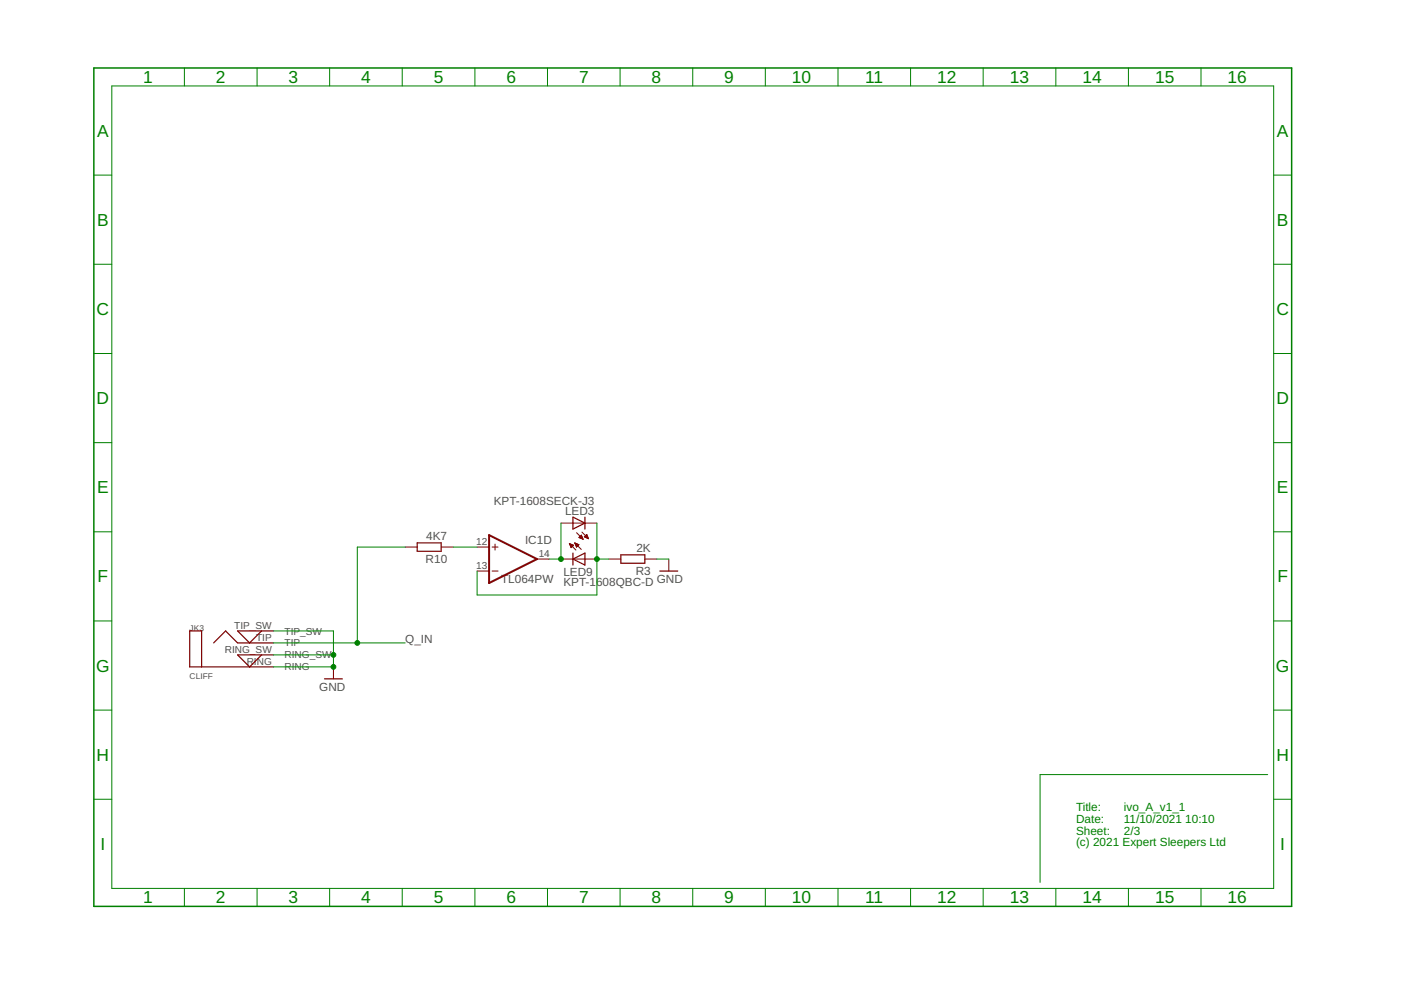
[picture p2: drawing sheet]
<svg xmlns="http://www.w3.org/2000/svg" width="297mm" height="210mm" viewBox="0 0 297 210" stroke-linecap="round" stroke-linejoin="round" font-family="sans-serif">
<path d="M88.5 115.1h5v1.8h-5zM121.5 109.6l2.5 1.3-2.5 1.3zM121.5 118.5l2.5-1.2v2.5zM121.5 117.3v2.5M124 109.6v2.6M131.6 117.6h5.1v1.8h-5.1zM45.3 136.3l2.5-2.5 2.6 2.5h7.6M55.5 133.8l-2.6 2.5-2.5-2.5h7.6M55.5 138.9l-2.6 2.5-2.5-2.5h7.6M139.9 121.1h3.8M42.8 141.4v-7.6h-2.6v7.6h17.8M68.8 143.9h3.8" fill="none" stroke="#800000" stroke-width=".25"/>
<g fill="none" stroke="#800000" stroke-width=".21">
<path d="M85.9 116h2.6M93.5 116h2.6M101.2 116h2.5M104.3 116h1.3M105 115.4v1.2M113.9 118.5h2.5M118.9 110.9h7.7M118.9 118.5h7.7M120.7 115.2l1.4 1.4M120.7 115.2l.9 .4-.5 .5zM120.8 115.3h.2M120.8 115.5h.5"/>
<path d="M120.9 115.6h.6M120.9 115.7h.6M121 115.8h.4M121 116h.3M121.1 116.1h.1M121.9 115.1l1.4 1.4M121.9 115.1l.8 .4-.5 .5M121.9 115.1l.3 .9M121.9 115.2h.2M122 115.3h.4M122 115.5h.7M122.1 115.6h.5"/>
<path d="M122.1 115.7h.4M122.2 115.8h.2M122.2 116h.1M122.2 112.9l1.4 1.4M122.7 114l.6-.5 .3 .8zM122.8 113.9h.6M122.9 114h.6M122.9 113.8h.5M123.1 113.7h.2M123.1 114.1h.4M123.2 113.5h.1M123.4 112.8l1.4 1.4"/>
<path d="M123.4 114.3h.2M123.9 113.8l.5-.5 .4 .9zM124 113.8h.6M124 113.9h.7M124.1 113.7h.4M124.2 113.5h.3M124.3 114h.4M124.3 113.4h.1M124.6 114.1h.1M129.1 118.5h2.5M136.7 118.5h2.6M141.8 118.5v2.6"/>
<path d="M101.2 121.1h2.5M104.3 121.1h1.3M70.7 141.4v2.5"/>
</g>
<path d="M103.7 113.5l10.2 5-10.2 5.1z" fill="none" stroke="#800000" stroke-width=".42"/>
<path d="M19.9 14.4h254v177.8h-254z" fill="none" stroke="#008000" stroke-width=".32"/>
<g fill="none" stroke="#008000" stroke-width=".21">
<path d="M23.7 18.2h246.3v170.2h-246.3zM39.1 14.4v3.8M54.5 14.4v3.8M69.9 14.4v3.8M85.3 14.4v3.8M100.7 14.4v3.8M116.1 14.4v3.8M131.5 14.4v3.8M146.9 14.4v3.8M162.3 14.4v3.8M177.7 14.4v3.8M193.1 14.4v3.8"/>
<path d="M208.4 14.4v3.8M223.9 14.4v3.8M239.2 14.4v3.8M254.6 14.4v3.8M19.9 37.1h3.8M270 37.1h3.9M19.9 56h3.8M270 56h3.9M19.9 75h3.8M270 75h3.9M19.9 93.9h3.8M270 93.9h3.9"/>
<path d="M19.9 112.8h3.8M85.9 116h-10.1v20.3M96.1 116h5.1M118.9 110.9v7.6h-2.5M126.6 118.5h2.5M126.6 110.9v15.3h-25.4v-5.1M139.3 118.5h2.5M270 112.8h3.9M19.9 131.7h3.8M58 133.8h12.7v7.6h-12.7M58 138.9h12.7M58 136.3h27.9"/>
<path d="M270 131.7h3.9M19.9 150.6h3.8M270 150.6h3.9M19.9 169.5h3.8M268.8 164.2h-48.3v22.9M270 169.5h3.9M39.1 188.4v3.8M54.5 188.4v3.8M69.9 188.4v3.8M85.3 188.4v3.8M100.7 188.4v3.8M116.1 188.4v3.8"/>
<path d="M131.5 188.4v3.8M146.9 188.4v3.8M162.3 188.4v3.8M177.7 188.4v3.8M193.1 188.4v3.8M208.4 188.4v3.8M223.9 188.4v3.8M239.2 188.4v3.8M254.6 188.4v3.8"/>
</g>
<g fill="#008000" stroke="#008000" stroke-width=".21">
<circle cx="70.7" cy="141.4" r=".51"/>
<circle cx="70.7" cy="138.9" r=".51"/>
<circle cx="118.9" cy="118.5" r=".51"/>
<circle cx="126.6" cy="118.5" r=".51"/>
<circle cx="75.8" cy="136.3" r=".51"/>
</g>
<g font-size="3.7" fill="#008000">
<text x="30.4" y="17.6">1</text>
<text x="45.8" y="17.6">2</text>
<text x="61.2" y="17.6">3</text>
<text x="76.6" y="17.6">4</text>
<text x="92" y="17.6">5</text>
<text x="107.4" y="17.6">6</text>
<text x="122.8" y="17.6">7</text>
<text x="138.2" y="17.6">8</text>
<text x="153.6" y="17.6">9</text>
<text x="167.9" y="17.6">10</text>
<text x="183.5" y="17.6">11</text>
<text x="198.7" y="17.6">12</text>
<text x="214.1" y="17.6">13</text>
<text x="229.5" y="17.6">14</text>
<text x="244.9" y="17.6">15</text>
<text x="260.3" y="17.6">16</text>
<text x="20.6" y="29">A</text>
<text x="270.7" y="29">A</text>
<text x="20.6" y="47.9">B</text>
<text x="270.7" y="47.9">B</text>
<text x="20.5" y="66.8">C</text>
<text x="270.6" y="66.8">C</text>
<text x="20.5" y="85.7">D</text>
<text x="270.6" y="85.7">D</text>
<text x="20.6" y="104.6">E</text>
<text x="270.7" y="104.6">E</text>
<text x="20.7" y="123.5">F</text>
<text x="270.8" y="123.5">F</text>
<text x="20.4" y="142.4">G</text>
<text x="270.5" y="142.4">G</text>
<text x="20.5" y="161.3">H</text>
<text x="270.6" y="161.3">H</text>
<text x="21.3" y="180.2">I</text>
<text x="271.4" y="180.2">I</text>
<text x="30.4" y="191.6">1</text>
<text x="45.8" y="191.6">2</text>
<text x="61.2" y="191.6">3</text>
<text x="76.6" y="191.6">4</text>
<text x="92" y="191.6">5</text>
<text x="107.4" y="191.6">6</text>
<text x="122.8" y="191.6">7</text>
<text x="138.2" y="191.6">8</text>
<text x="153.6" y="191.6">9</text>
<text x="167.9" y="191.6">10</text>
<text x="183.5" y="191.6">11</text>
<text x="198.7" y="191.6">12</text>
<text x="214.1" y="191.6">13</text>
<text x="229.5" y="191.6">14</text>
<text x="244.9" y="191.6">15</text>
<text x="260.3" y="191.6">16</text>
</g>
<g font-size="2.5" fill="#505050">
<text x="104.7" y="107">KPT-1608SECK-J3</text>
<text x="119.8" y="109.1">LED3</text>
<text x="90.2" y="119.3">R10</text>
<text x="90.4" y="114.5">4K7</text>
<text x="111.3" y="115.4">IC1D</text>
<text x="134.9" y="117">2K</text>
<text x="106.2" y="123.6">TL064PW</text>
<text x="119.4" y="124.2">KPT-1608QBC-D</text>
<text x="119.4" y="122.1">LED9</text>
<text x="134.8" y="121.8">R3</text>
<text x="139.3" y="123.6">GND</text>
<text x="85.9" y="136.3">Q_IN</text>
<text x="67.7" y="146.5">GND</text>
</g>
<g font-size="2.5" fill="#008000">
<text x="228.1" y="171.9">Title:</text>
<text x="238.3" y="171.9">ivo_A_v1_1</text>
<text x="228.1" y="174.4">Date:</text>
<text x="228.1" y="176.9">Sheet:</text>
<text x="228.1" y="179.5">(c) 2021 Expert Sleepers Ltd</text>
<text x="238.3" y="174.4">11/10/2021</text>
<text x="238.3" y="176.9">2/3</text>
<text x="251.3" y="174.4">10:10</text>
</g>
<g font-size="2.1" fill="#505050">
<text x="101" y="115.6">12</text>
<text x="114.2" y="118.2">14</text>
<text x="101" y="120.7">13</text>
<text x="49.7" y="133.4">TIP_SW</text>
<text x="54.3" y="136">TIP</text>
<text x="60.3" y="137.1">TIP</text>
<text x="60.3" y="134.5">TIP_SW</text>
<text x="47.7" y="138.5">RING_SW</text>
<text x="52.3" y="141">RING</text>
<text x="60.3" y="142.1">RING</text>
<text x="60.3" y="139.6">RING_SW</text>
</g>
<g font-size="1.8" fill="#505050">
<text x="40.2" y="133.8">JK3</text>
<text x="40.2" y="143.9">CLIFF</text>
</g>
</svg>
